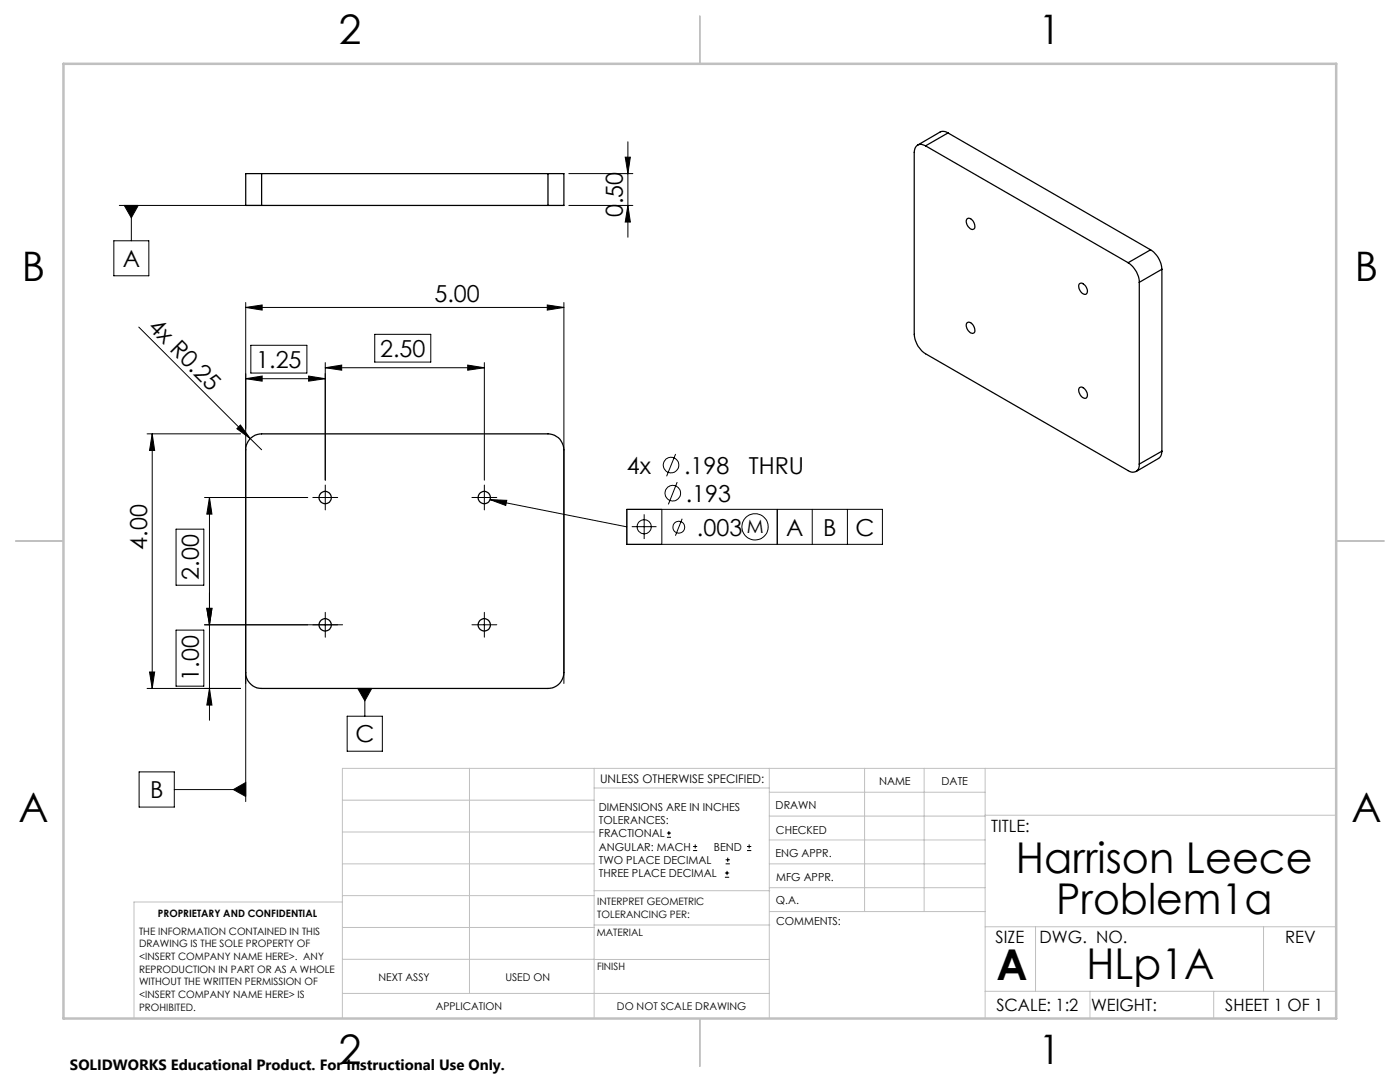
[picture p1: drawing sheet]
<svg xmlns="http://www.w3.org/2000/svg" width="279mm" height="216mm" viewBox="0 0 279 216" stroke-linecap="round" stroke-linejoin="round" font-family="sans-serif">
<g fill="none" stroke="#000" stroke-width=".2">
<path d="M113.5 34.6h12.8M124.8 31.4h1l-.5 3.2zM125.3 28.3v19M22.7 48h7v7h-7zM23.8 41h28.4M24.8 41h2.8l-1.4 2.5zM26.2 41v7M113.5 41h12.8M125.3 41l.5 3.3h-1zM27.7 65.3l22.3 22.2M49 75.6h15.9M49 61.3l3.3-.4v1z"/>
<path d="M49 60.4v99.5M49 61.3h63.5M49 75.6l3.3-.6v1.1zM50.1 68.9h11.1v5.5h-11.1zM61.6 75l3.3 .6-3.3 .5zM64.9 73.4l3.3-.6v1.1zM64.9 72.4v23.4M64.9 73.4h31.8M74.8 66.7h11.2v5.5h-11.2zM93.3 72.8l3.4 .6-3.4 .5zM96.7 72.4v23.4M109.2 60.9l3.3 .4-3.3 .6z"/>
<path d="M112.5 60.4v76M29.4 86.6h18.6M30.4 86.6l.5 3.3h-1.1zM30.4 86.6v50.8M40.8 99.3h20.6M41.8 99.3l.5 3.3h-1zM41.8 99.3v44.4M48 84.8l2 2.7-2.7-2zM50 87.5l2.2 2.2M63.6 99.3h2.5M64.9 98v2.5M95.4 99.3h2.5"/>
<path d="M96.7 98v2.5M97.8 99.7l27.3 5.4M97.8 99.7l3.3 .1-.2 1.1zM134.8 90.6l-1.8 4.4M135.1 96.2l-1.7 4.4M35.1 105.6h5.6v11.2h-5.6zM125.1 101.6h51v7h-51zM126.1 105.1h4.9M128.6 102.6v5M132.1 101.6v7M136.1 103.5l-1.3 3.4M155.1 101.6v7"/>
<path d="M162.1 101.6v7M169.1 101.6v7M29.4 137.4h18.6M29.8 134.1h1.1l-.5 3.3zM35.1 125.7h5.6v11.2h-5.6zM40.8 124.7h27.6M41.3 121.4h1l-.5 3.3zM41.8 137.4l.5 3.3h-1zM64.9 123.4v2.5M71.4 137.4h2.8l-1.4 2.4zM72.8 137.4v5.5M95.4 124.7h2.5"/>
<path d="M96.7 123.4v2.5M27.8 154h7v7h-7zM34.8 157.6h14.2M46.6 157.6l2.4-1.5v2.8zM69.3 142.9h7v7h-7zM133.1 167.1h.8M133.1 166.2h.8M133.5 165.8v.9M138.3 169.7h.8M138.3 168.9h.8M138.7 168.5v.8M144.7 175h.8"/>
<path d="M144.7 174.2h.8M144.8 172.4h.9M144.8 171.6h.9M145.1 173.8v.8M145.2 171.1v.9M149.1 169.7h.8M149.1 168.9h.8M149.5 168.5v.8"/>
<circle cx="133.9" cy="92.8" r="1.55"/>
<circle cx="134.3" cy="98.4" r="1.55"/>
<circle cx="128.6" cy="105.1" r="1.4"/>
<circle cx="135.5" cy="105.2" r="1.19"/>
<circle cx="150.7" cy="105.1" r="2.63"/>
</g>
<g fill="none" stroke="#000" stroke-width=".2" stroke-dasharray="15.2 1.3 1.3 1.3">
<path d="M63.7 99.3h-1.3M64.9 98v-1.2M66.2 99.3h1.2M95.4 99.3h-1.2M96.7 98v-1.2M97.9 99.3h1.2M64.9 100.5v1.2M96.7 100.5v1.2M63.7 124.7h-1.3M64.9 123.4v-1.2M64.9 125.9v1.2M66.2 124.7h1.2"/>
<path d="M95.4 124.7h-1.2M96.7 123.4v-1.2M96.7 125.9v1.2M97.9 124.7h1.2"/>
</g>
<g fill="none" stroke="#c0c0c0" stroke-width=".2">
<path d="M68.3 159.7h50.3M93.7 153.3v44.9M118.6 153.3v49.9M118.6 157.2h34.9M153.5 153.3v49.9M153.5 158.1h43.1M172.5 153.3v28.6M184.4 153.3v28.6M196.6 153.3v49.9M266.7 153.3h-198.4v49.9M68.3 178.7h50.3M68.3 172.4h50.3"/>
<path d="M68.3 166h50.3M68.3 180h-41.6v23.2M118.6 177.7h35M153.5 167.6h43.1M153.5 162.8h43.1M153.5 172.4h43.1M153.5 177.1h43.1M196.6 162.7h70.1M68.3 198.2h85.2M68.3 191.4l85.2 .1M68.3 185.1h50.3M118.6 184.6h35"/>
<path d="M153.6 181.9h43M196.6 197.8h70.1M196.6 184.9h70.1M206.7 184.9v12.9M217.5 197.8v5.4M242.2 197.8v5.4M252.2 184.9v12.9"/>
</g>
<path d="M139.7 3.2v9.5M3.1 107.9h9.6M266.7 107.9h9.5M139.7 203.2v9.6" fill="none" stroke="#c0c0c0" stroke-width=".25"/>
<path d="M12.7 12.7h254v190.5h-254z" fill="none" stroke="#c0c0c0" stroke-width=".5"/>
<g fill="#000">
<path d="M48 84.8l2 2.7-2.7-2z"/>
<path d="M49 61.3l3.3-.4v1zM109.2 60.9l3.3 .4-3.3 .6zM64.9 73.4l3.3-.6v1.1zM93.3 72.8l3.4 .6-3.4 .5z"/>
<path d="M61.6 75l3.3 .6-3.3 .5zM49 75.6l3.3-.6v1.1z"/>
<path d="M97.8 99.7l3.3 .1-.2 1.1zM46.6 157.6l2.4 1.3v-2.8zM71.4 137.4l1.4 2.4 1.4-2.4zM24.8 41l1.4 2.5 1.4-2.5z"/>
<path d="M29.8 134.1h1.1l-.5 3.3zM30.4 86.6l.5 3.3h-1.1zM41.3 121.4h1l-.5 3.3zM41.8 99.3l.5 3.3h-1z"/>
<path d="M41.3 121.4h1l-.5 3.3zM41.8 137.4l.5 3.3h-1zM124.8 31.4h1l-.5 3.2zM125.3 41l.5 3.3h-1z"/>
</g>
<g fill="none" stroke="#000" stroke-width=".25">
<path d="M52.2 34.6h-3.2v6.4h3.2M52.2 34.6v6.4M52.2 34.6h57.2M109.4 34.6h3.1v6.4h-3.1M109.4 34.6v6.4M184.7 29.1a1.38 1.38 0 0 0-1.6-.1 1.38 1.38 0 0 0-.6 1.4v36.3a5 5 0 0 0 2.2 3.9l40.4 23.3a1.36 1.36 0 0 0 1.6 .2 1.36 1.36 0 0 0 .7-1.5M184.7 29.1l40.4 23.3M189.2 26.5l-.6-.3-.9 .1-4.6 2.7M189.2 26.5l-4.5 2.6M189.2 26.5l40.4 23.3M52.2 41h57.2M192.9 43.7a.82 .82 0 0 1 1.3 .5 1.19 1.19 0 0 1 .1 1.5 1.47 1.47 0 0 1-1.5-1.4z"/>
<path d="M215.5 56.6a1.18 1.18 0 0 1 1.4 1 .67 .67 0 0 1-.1 1 .67 .67 0 0 1-.9-.2 1.48 1.48 0 0 1-.4-1.8zM225.1 52.4a5 5 0 0 1 2.3 3.9M227.4 56.3v36.3M229.6 49.8a4.9 4.9 0 0 1 2.3 3.9M229.6 49.8l-4.5 2.6M231.9 53.7l-4.5 2.6M231.9 53.7v36.3M192.9 64.5a.82 .82 0 0 1 1.3 .4 1.19 1.19 0 0 1 .1 1.6 1.47 1.47 0 0 1-1.4-2zM215.4 77.4a.82 .82 0 0 1 1.3 .5 1.02 1.02 0 0 1-.1 1.6 1.63 1.63 0 0 1-1.2-2.1zM49.8 87.7l1.1-.8 1.3-.3h57.2a3.2 3.2 0 0 1 3.1 3.1v44.5a3.2 3.2 0 0 1-3.1 3.2h-57.2a3.2 3.2 0 0 1-3.2-3.2v-44.9l.3-.9zM231.9 90l-.2 1-.4 .4-4.6 2.7M231.9 90l-4.5 2.6"/>
<circle cx="64.9" cy="99.3" r="1.23"/>
<circle cx="96.6" cy="99.3" r="1.23"/>
<circle cx="64.9" cy="124.7" r="1.23"/>
<circle cx="96.6" cy="124.7" r="1.23"/>
</g>
<g font-size="8.5">
<text x="202.8" y="174.2">Harrison Leece</text>
<text x="210.8" y="182.3">Problem1a</text>
<text x="198.9" y="195.5">A</text>
<text x="216.8" y="195.4">HLp1A</text>
</g>
<g font-size="8.1">
<text x="67.6" y="8.9">2</text>
<text x="207.3" y="8.9">1</text>
<text x="4.4" y="56.1">B</text>
<text x="270.4" y="56.1">B</text>
<text x="3.7" y="164.1">A</text>
<text x="269.7" y="164.1">A</text>
<text x="67.6" y="212.4">2</text>
<text x="207.3" y="212.4">1</text>
</g>
<g font-size="4.7">
<text x="124.3" y="43.3" transform="rotate(-90 124.3 43.3)">0.50</text>
<text x="24.5" y="53.3">A</text>
<text x="29.3" y="65.5" transform="rotate(45 29.3 65.5)">4x R0.25</text>
<text x="86.7" y="60.3">5.00</text>
<text x="75.9" y="71.2">2.50</text>
<text x="51.1" y="73.4">1.25</text>
<text x="125.1" y="94.5">4x</text>
<text x="136.5" y="94.5">.198</text>
<text x="149.4" y="94.5">THRU</text>
<text x="136.9" y="100.1">.193</text>
<text x="139.1" y="106.9">.003</text>
<text x="156.9" y="106.9">A</text>
<text x="164.3" y="106.9">B</text>
<text x="170.7" y="106.9">C</text>
<text x="29.4" y="109.7" transform="rotate(-90 29.4 109.7)">4.00</text>
<text x="39.7" y="115.7" transform="rotate(-90 39.7 115.7)">2.00</text>
<text x="39.7" y="135.8" transform="rotate(-90 39.7 135.8)">1.00</text>
<text x="70.9" y="148.2">C</text>
<text x="30" y="159.3">B</text>
</g>
<text font-size="3.7" x="149" y="106.4">M</text>
<g font-size="3.4">
<text x="197.8" y="166">TITLE:</text>
<text x="198.7" y="188.1">SIZE</text>
<text x="207.5" y="188.1">DWG. NO.</text>
<text x="256.5" y="188.2">REV</text>
<text x="198.8" y="201.7">SCALE: 1:2</text>
<text x="217.7" y="201.8">WEIGHT:</text>
<text x="244.5" y="201.7">SHEET 1 OF 1</text>
</g>
<text font-size="3" x="14" y="213.5">SOLIDWORKS Educational Product. For Instructional Use Only.</text>
<text font-size="2.4" x="119.8" y="156.2">UNLESS OTHERWISE SPECIFIED:</text>
<g font-size="2.2">
<text x="119.5" y="161.8">DIMENSIONS ARE IN INCHES</text>
<text x="154.8" y="161.4">DRAWN</text>
<text x="175.4" y="156.6">NAME</text>
<text x="187.9" y="156.7">DATE</text>
<text x="119.5" y="164.4">TOLERANCES:</text>
<text x="119.5" y="167.1">FRACTIONAL</text>
<text x="154.9" y="166.3">CHECKED</text>
<text x="119.5" y="169.7">ANGULAR: MACH</text>
<text x="119.5" y="172.4">TWO PLACE DECIMAL</text>
<text x="142.5" y="169.7">BEND</text>
<text x="154.8" y="171">ENG APPR.</text>
<text x="119.5" y="175">THREE PLACE DECIMAL</text>
<text x="154.9" y="175.7">MFG APPR.</text>
<text x="154.9" y="180.4">Q.A.</text>
<text x="154.9" y="184.6">COMMENTS:</text>
</g>
<g font-size="2.1">
<text x="75.5" y="195.7">NEXT ASSY</text>
<text x="100.9" y="195.7">USED ON</text>
<text x="86.9" y="201.5">APPLICATION</text>
<text x="123.1" y="201.6">DO NOT SCALE DRAWING</text>
</g>
<g font-size="2">
<text x="31.5" y="182.9">PROPRIETARY AND CONFIDENTIAL</text>
<text x="119.2" y="180.6">INTERPRET GEOMETRIC</text>
<text x="119.2" y="183.1">TOLERANCING PER:</text>
<text x="27.8" y="186.5">THE INFORMATION CONTAINED IN THIS</text>
<text x="27.8" y="189">DRAWING IS THE SOLE PROPERTY OF</text>
<text x="27.8" y="191.6">&lt;INSERT COMPANY NAME HERE&gt;. ANY</text>
<text x="119.1" y="186.7">MATERIAL</text>
<text x="27.8" y="194.1">REPRODUCTION IN PART OR AS A WHOLE</text>
<text x="27.8" y="196.6">WITHOUT THE WRITTEN PERMISSION OF</text>
<text x="119.1" y="193.5">FINISH</text>
<text x="27.8" y="199.1">&lt;INSERT COMPANY NAME HERE&gt; IS</text>
<text x="27.8" y="201.7">PROHIBITED.</text>
</g>
</svg>
